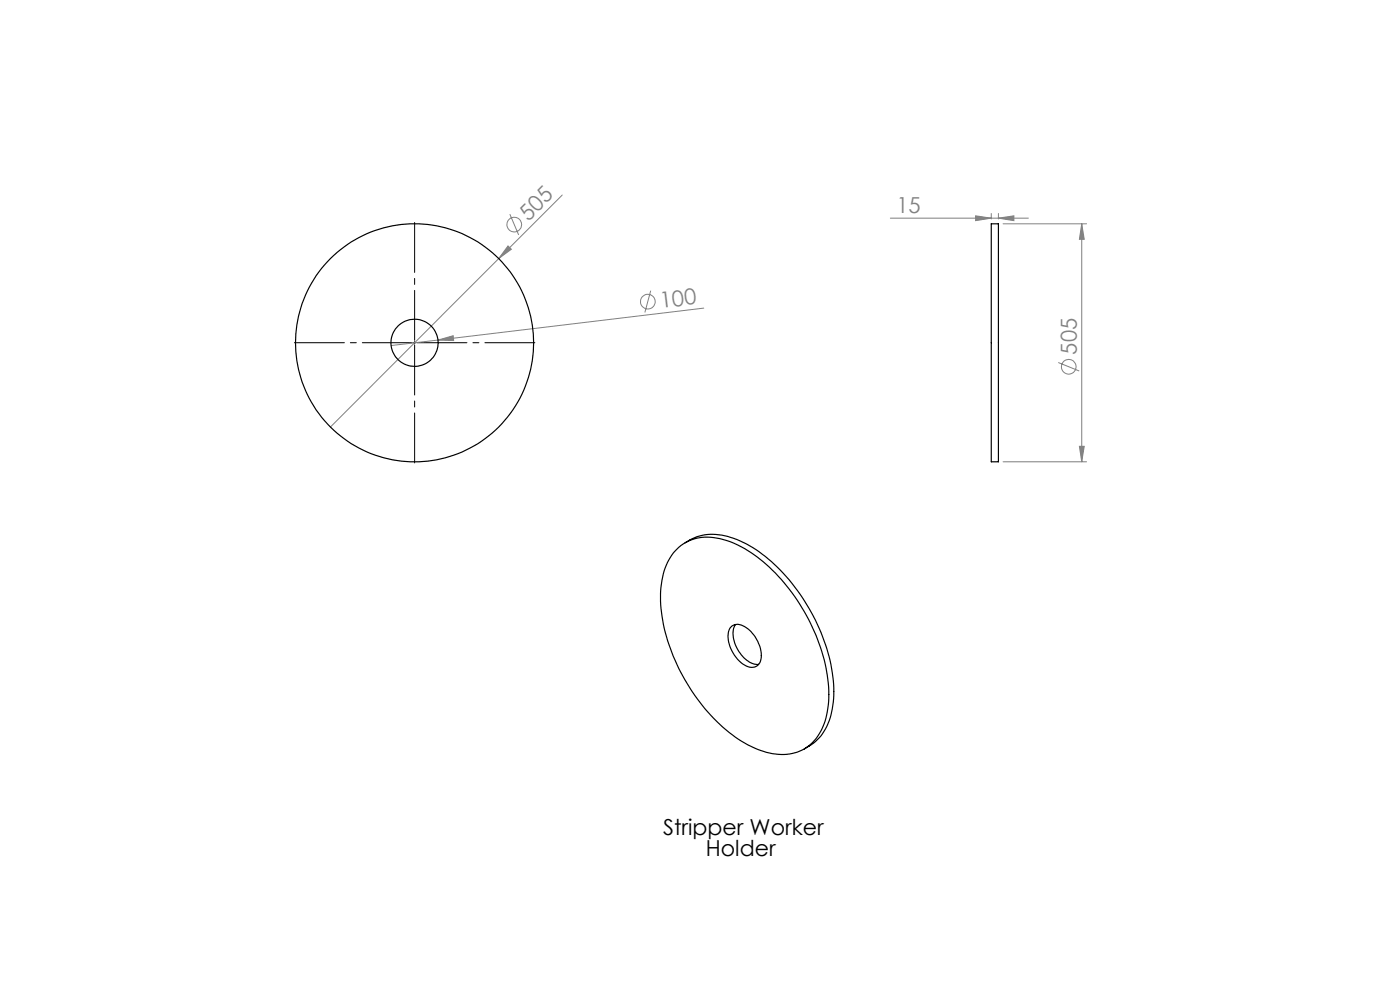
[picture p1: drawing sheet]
<svg xmlns="http://www.w3.org/2000/svg" width="297mm" height="210mm" viewBox="0 0 297 210" stroke-linecap="round" stroke-linejoin="round" font-family="sans-serif">
<g fill="none" stroke="#808080" stroke-width=".21">
<path d="M107.8 52.2l.7 .7-2.7 1.9zM108.2 45.4l1.8 4.4M119.3 41.4l-49.2 49.2M188.9 46.3h29.3M207 45.8l3.3 .5-3.3 .5zM210.3 45.3v1.2M211.8 46.3l3.3-.5v1zM211.8 45.3v1.2M212.8 47.5h17.7M229.5 47.5l.5 3.3h-1zM229.5 47.5v50.5M92.9 72.1l3.2-.9 .1 1z"/>
<path d="M92.9 72.1l-9.9 1.2M138 61.7l-1.2 4.6M149.3 65.4l-56.4 6.7M224.5 76.9l4.5 1.8M212.8 98h17.7M229 94.7h1l-.5 3.3z"/>
<circle cx="109.1" cy="47.6" r="1.56"/>
<circle cx="137.4" cy="64" r="1.55"/>
<circle cx="226.7" cy="77.8" r="1.55"/>
</g>
<path d="M87.5 72.7h-25M88 72.2v-25M88 73.2v25M88.5 72.7h25" fill="none" stroke="#000" stroke-width=".21" stroke-dasharray="15.2 1.3 1.3 1.3" stroke-dashoffset="4.6"/>
<path d="M87.7 72.7h.5M87.9 72.5v.5" fill="none" stroke="#000" stroke-width=".21"/>
<g fill="#808080">
<path d="M92.9 72.1l3.2-.9 .1 1z"/>
<path d="M107.8 52.2l.7 .7-2.7 1.9z"/>
<path d="M211.8 46.3l3.3-.5v1zM207 45.8l3.3 .5-3.3 .5z"/>
<path d="M229.5 47.5l.5 3.3h-1zM229 94.7h1l-.5 3.3z"/>
</g>
<g fill="none" stroke="#000" stroke-width=".25">
<path d="M210.3 47.5h1.5v50.5h-1.5zM143.2 116.9a9.5 9.5 0 0 1 10.2-2.5 27.5 27.5 0 0 1 13.5 9.9 38.7 38.7 0 0 1 8.9 23.8 13.4 13.4 0 0 1-3.9 9.8 10 10 0 0 1-9.9 1.5 29.4 29.4 0 0 1-14.1-11.2 38.5 38.5 0 0 1-7.8-22.3 14 14 0 0 1 3.1-9zM145.3 115.1a11.1 11.1 0 0 1 11.1-.6 32.4 32.4 0 0 1 14.3 13 36.2 36.2 0 0 1 6.1 20.7 12.8 12.8 0 0 1-4.2 9.4l-2 1.3M154.9 133.1a2.31 2.31 0 0 1 3.3 0 7.3 7.3 0 0 1 3.1 7.2 2.08 2.08 0 0 1-3.4 .7 7.3 7.3 0 0 1-3.3-7.1zM156.1 132.5a4.9 4.9 0 0 0 .3 5 5.5 5.5 0 0 0 4.5 3.4"/>
<circle cx="88" cy="72.7" r="5"/>
<circle cx="88" cy="72.7" r="25.2"/>
</g>
<g font-size="4.7" fill="#808080">
<text x="112.1" y="47" transform="rotate(-45 112.1 47)">505</text>
<text x="190.2" y="45.3">15</text>
<text x="140.2" y="65.4" transform="rotate(-7 140.2 65.4)">100</text>
<text x="228.4" y="75.2" transform="rotate(-90 228.4 75.2)">505</text>
</g>
<g font-size="4.7">
<text x="140.7" y="177.1">Stripper Worker</text>
<text x="149.7" y="181.6">Holder</text>
</g>
</svg>
